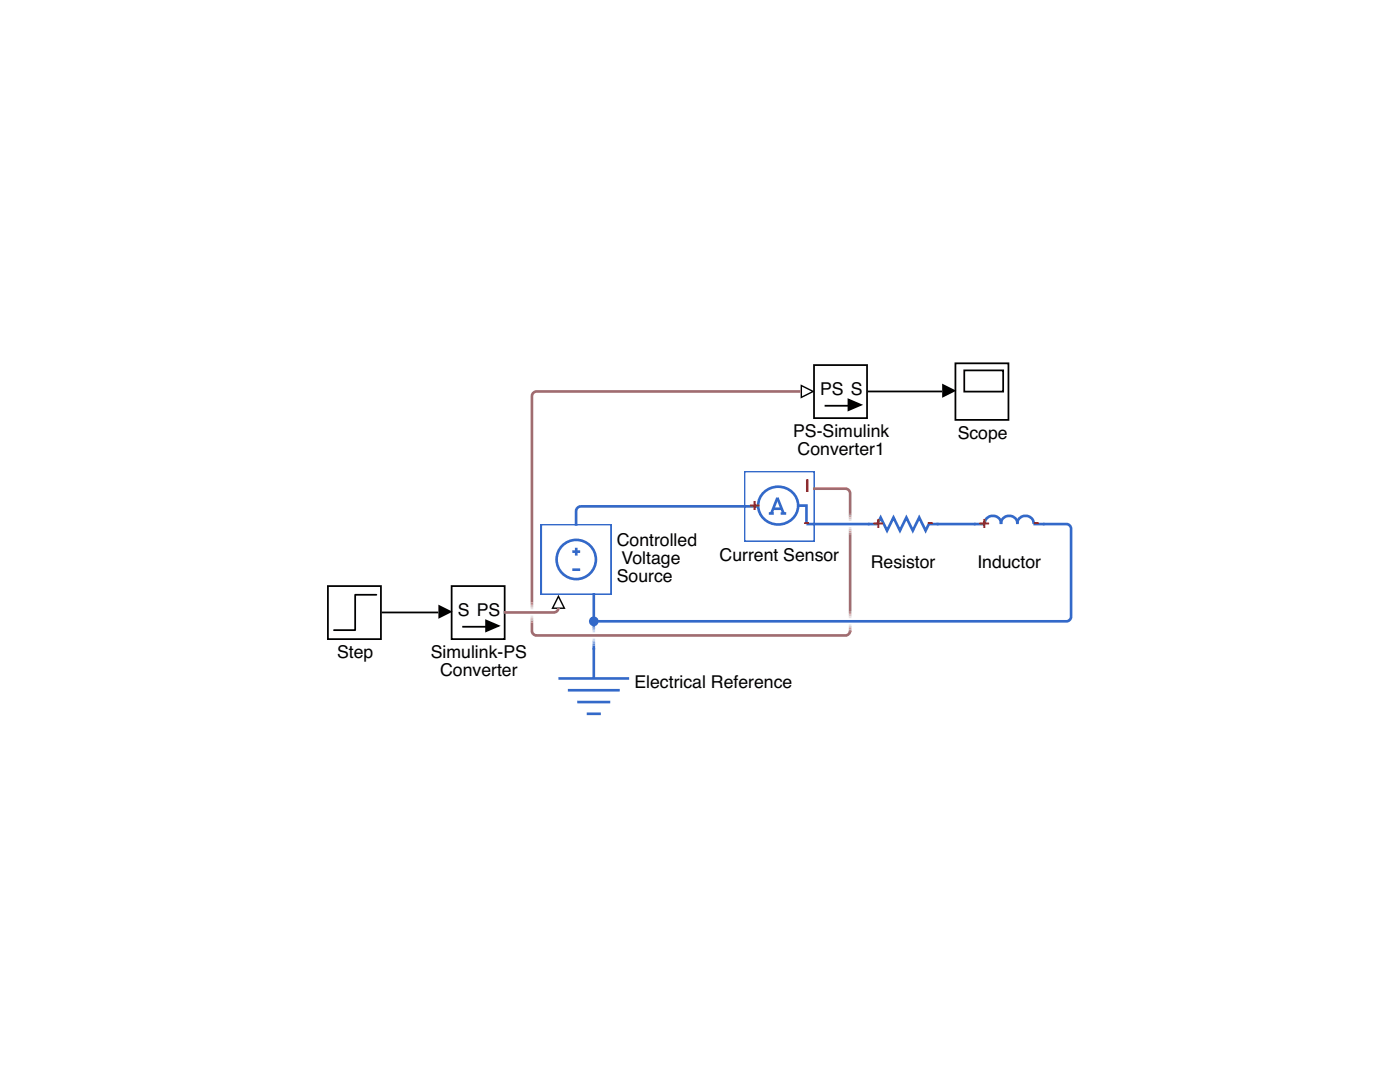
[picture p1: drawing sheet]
<svg xmlns="http://www.w3.org/2000/svg" width="279mm" height="216mm" viewBox="0 0 279 216" stroke-linecap="round" stroke-linejoin="round" font-family="sans-serif">
<path d="M111.4 129.3h14.2v14.1h-14.2z" fill="none" stroke="#fff" stroke-width=".53"/>
<path d="M111.4 135.4h14.2M113.3 137.7h10.4M115.2 140.1h6.6M117.1 142.4h2.8" fill="none" stroke="#3369c9" stroke-width=".53"/>
<path d="M118.5 129.3v6.1z" fill="#3369c9" stroke="#3369c9" stroke-width=".53"/>
<path d="M148.5 93.8h14.1v14.1h-14.1z" fill="#fff"/>
<path d="M148.5 94h14.1v14.1h-14.1zM152.5 98.2a3.9 3.9 0 0 1 4.9-.5 3.9 3.9 0 0 1 1.6 4.7 4 4 0 0 1-4.8 2.1 4 4 0 0 1-2.8-4.4l.2-.7zM155.1 99.3l1.3 3.2M155.2 99.3l-1.3 3.2M153.4 102.5h1M154.3 101.5h1.7M155.8 102.5h1.1M159.3 100.9h1.6v3.7" fill="none" stroke="#3369c9" stroke-width=".53"/>
<g fill="#3369c9" stroke="#3369c9" stroke-width=".53">
<path d="M148.5 101h2.8z"/>
<path d="M160.9 104.6h1.7z"/>
</g>
<path d="M173.2 99.5h14.1v9.9h-14.1z" fill="#fff"/>
<path d="M175.1 104.6l.7-1.3 1.2 2.6 1.3-2.6 1.3 2.6 1.3-2.6 1.3 2.6 1.2-2.6 1.3 2.6 .7-1.3" fill="none" stroke="#3369c9" stroke-width=".53"/>
<path d="M173.2 99.6h14.1v9.9h-14.1z" fill="none" stroke="#fff" stroke-width=".53"/>
<g fill="#3369c9" stroke="#3369c9" stroke-width=".53">
<path d="M173.2 104.6h1.9z"/>
<path d="M185.4 104.6h1.9z"/>
</g>
<path d="M194.4 99.5h14.1v9.9h-14.1z" fill="#fff"/>
<path d="M196.5 104.6a1.63 1.63 0 0 1 1.7-1.7 1.63 1.63 0 0 1 1.6 1.7 1.63 1.63 0 0 1 1.6-1.7 1.63 1.63 0 0 1 1.6 1.7 1.63 1.63 0 0 1 1.7-1.7 1.63 1.63 0 0 1 1.6 1.7" fill="none" stroke="#3369c9" stroke-width=".53"/>
<path d="M194.4 99.6h14.1v9.9h-14.1z" fill="none" stroke="#fff" stroke-width=".53"/>
<g fill="#3369c9" stroke="#3369c9" stroke-width=".53">
<path d="M194.4 104.6h2.1z"/>
<path d="M206.2 104.6h2.3z"/>
</g>
<path d="M159.9 76.9l2.4 1.2-2.4 1.2z" fill="#fff"/>
<path d="M160.1 77.2l1.9 .9-1.9 1zM159.8 76.7v2.8l2.8-1.4z" fill="#000"/>
<path d="M162.6 72.7h10.6v10.6h-10.6z" fill="#fff"/>
<path d="M162.5 72.8h10.5v10.6h-10.5zM164.6 81h6" fill="none" stroke="#000" stroke-width=".35"/>
<path d="M169.3 79.7l2.5 1.1-2.5 1z" fill="#000" stroke="#000" stroke-width=".35"/>
<path d="M90.3 116.8h10.6v10.6h-10.6z" fill="#fff"/>
<path d="M90.1 116.9h10.6v10.6h-10.6zM92.3 125.1h5.9" fill="none" stroke="#000" stroke-width=".35"/>
<path d="M97 123.8l2.5 1.1-2.5 1z" fill="#000" stroke="#000" stroke-width=".35"/>
<path d="M190.9 72.3h10.5v11.3h-10.5z" fill="#fff"/>
<path d="M190.7 72.5h10.6v11.3h-10.6zM192.4 73.9h7.8v4.2h-7.8z" fill="none" stroke="#000" stroke-width=".35"/>
<path d="M65.6 116.8h10.6v10.6h-10.6z" fill="#fff"/>
<path d="M65.4 116.9h10.6v10.6h-10.6zM75.1 118.7h-4.2v7h-4.3" fill="none" stroke="#000" stroke-width=".35"/>
<path d="M111.4 119l1.2 2.4h-2.3z" fill="#fff"/>
<path d="M111.4 119.3l-.9 1.9h1.9zM111.4 118.7l1.5 2.8h-2.9z" fill="#000"/>
<path d="M107.9 104.4h14.2v14.1h-14.2z" fill="#fff"/>
<g fill="none" stroke="#3369c9" stroke-width=".53">
<path d="M107.9 104.6h14.1v14.1h-14.1zM114.2 110.1h1.6M114.2 113.7h1.6M115 109.3v1.6M118.5 118.3v6.5M162.2 104.6h11.3M186.9 104.6h7.8M208.1 104.6h4.8a.95 .95 0 0 1 .9 .9v17.6a.95 .95 0 0 1-.9 .9h-94.4M118.5 128.8v.8"/>
<circle cx="115" cy="111.6" r="3.9"/>
</g>
<path d="M159.8 78.1h-52.8a.95 .95 0 0 0-.8 .9v41.2M162.2 97.5h6.6a.95 .95 0 0 1 .9 .9v4.1M169.7 106.6v15.3M106.2 124.2v1.7a.95 .95 0 0 0 .8 .9h61.8a.95 .95 0 0 0 .9-.9v.1" fill="none" stroke="#a06c70" stroke-width=".53"/>
<path d="M169.7 102.5v.4M169.7 106.2v.4M106.2 120.2v.3M106.2 123.9v.3M169.7 121.9v.4M169.7 125.6v.4" fill="none" stroke="#b3898d" stroke-width=".53"/>
<path d="M169.7 102.9v.3M169.7 105.9v.3M106.2 120.5v.4M106.2 123.5v.4M169.7 122.3v.4M169.7 125.3v.3" fill="none" stroke="#c6a7a9" stroke-width=".53"/>
<path d="M169.7 103.2v.4M169.7 105.5v.4M106.2 120.9v.3M106.2 123.2v.3M169.7 122.7v.3M169.7 124.9v.4" fill="none" stroke="#d9c4c6" stroke-width=".53"/>
<path d="M169.7 103.6v.4M169.7 105.2v.3M106.2 121.2v.4M106.2 122.8v.4M169.7 123v.4M169.7 124.6v.3" fill="none" stroke="#ece2e2" stroke-width=".53"/>
<path d="M118.5 124.8v.3M118.5 128.5v.3" fill="none" stroke="#5c87d4" stroke-width=".53"/>
<path d="M118.5 125.1v.4M118.5 128.1v.4" fill="none" stroke="#85a5df" stroke-width=".53"/>
<path d="M118.5 125.5v.3M118.5 127.8v.3" fill="none" stroke="#adc3e9" stroke-width=".53"/>
<path d="M118.5 125.8v.4M118.5 127.4v.4" fill="none" stroke="#d6e1f4" stroke-width=".53"/>
<circle cx="118.5" cy="124" r=".97" fill="#3369c9"/>
<path d="M188 76.6l2.9 1.4-2.9 1.4zM87.5 120.6l2.8 1.5-2.8 1.4z" fill="#000"/>
<path d="M173.2 78.1h14.8M76.2 122.2h11.3" fill="none" stroke="#000" stroke-width=".35"/>
<path d="M148.8 101h-32.9a.95 .95 0 0 0-.9 .9v3" fill="none" stroke="#3369c9" stroke-width=".53"/>
<path d="M111.4 121.5v-.2a.95 .95 0 0 1-.8 .9h-10.1" fill="none" stroke="#a06c70" stroke-width=".53"/>
<g font-size="3.5">
<text x="163.7" y="78.8">PS S</text>
<text x="158.3" y="87.2">PS-Simulink</text>
<text x="191.1" y="87.5">Scope</text>
<text x="159.2" y="90.7">Converter1</text>
<text x="123.1" y="109">Controlled</text>
<text x="124.1" y="112.6">Voltage</text>
<text x="143.6" y="111.9">Current Sensor</text>
<text x="173.8" y="113.3">Resistor</text>
<text x="195" y="113.3">Inductor</text>
<text x="123.1" y="116.1">Source</text>
<text x="91.4" y="122.9">S PS</text>
<text x="67.3" y="131.3">Step</text>
<text x="86" y="131.3">Simulink-PS</text>
<text x="87.8" y="134.8">Converter</text>
<text x="126.6" y="137.3">Electrical Reference</text>
</g>
<g font-size="3.5" fill="#f00">
<text x="149.6" y="101.7">+</text>
<text x="160.6" y="98.2">I</text>
<text x="160.4" y="105.3">-</text>
<text x="174.3" y="105.3">+</text>
<text x="185.1" y="105.3">-</text>
<text x="195.4" y="105.3">+</text>
<text x="206.3" y="105.3">-</text>
</g>
</svg>
